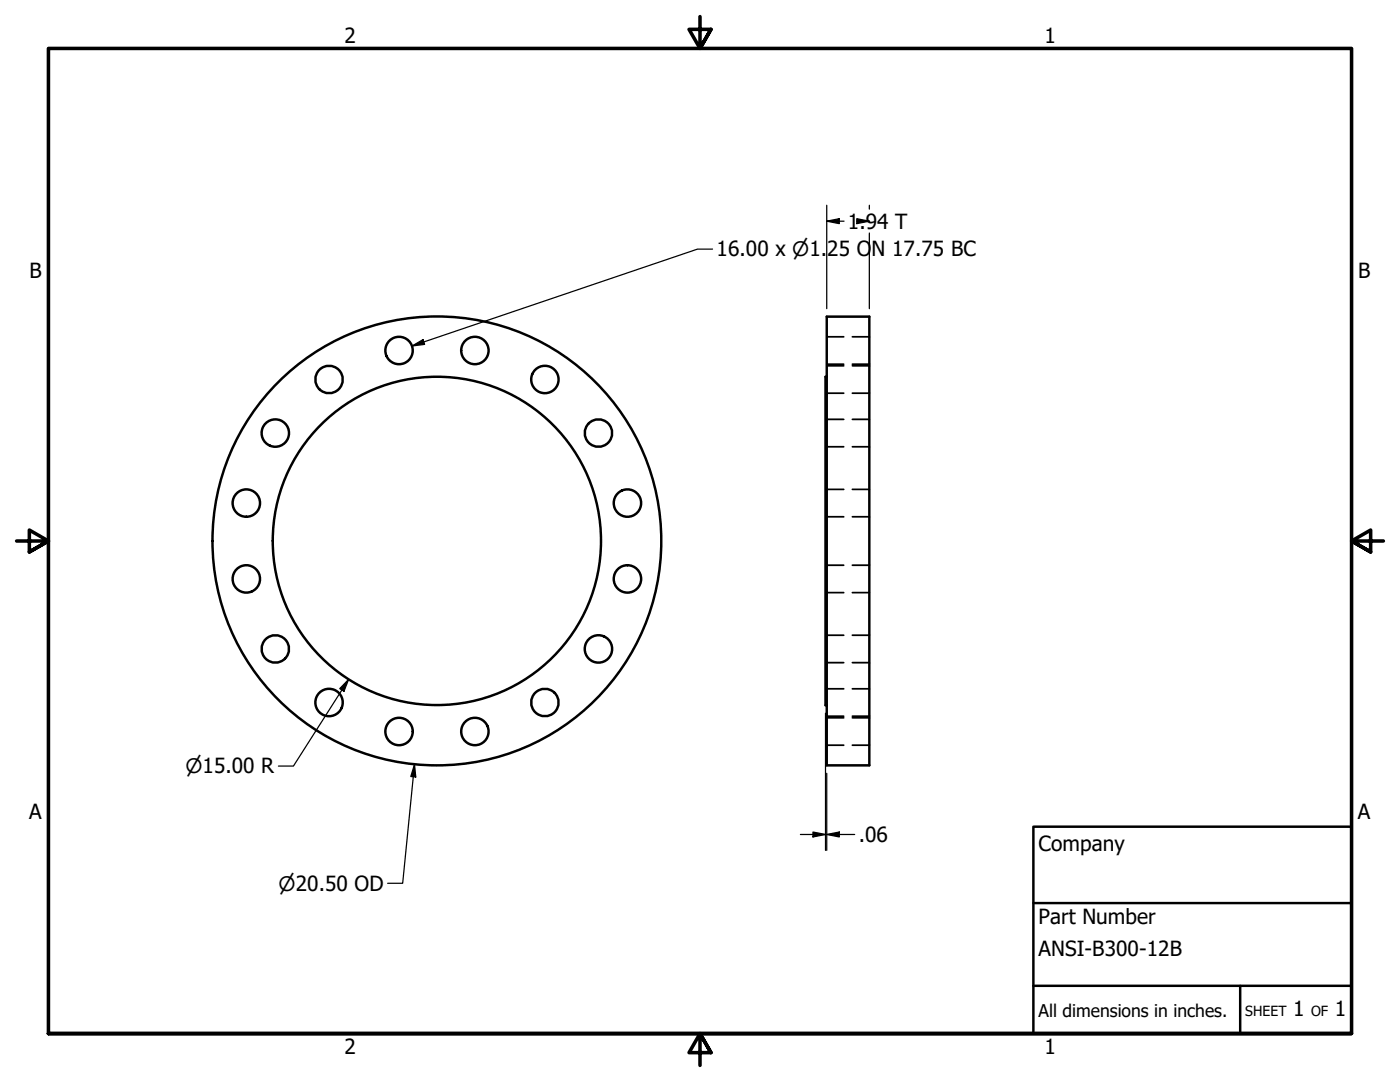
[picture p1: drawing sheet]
<svg xmlns="http://www.w3.org/2000/svg" width="279mm" height="216mm" viewBox="0 0 279 216" stroke-linecap="round" stroke-linejoin="round" font-family="sans-serif">
<!-- layer: Visible (ANSI) -->
<g fill="none" stroke="#000" stroke-width=".49">
<path d="M165 63.2h8.5v89.5h-8.5zM165 75.2h-.3v65.5h.3"/>
<circle cx="65.7" cy="75.7" r="2.73"/>
<circle cx="79.6" cy="69.9" r="2.73"/>
<circle cx="94.8" cy="69.9" r="2.73"/>
<circle cx="108.7" cy="75.7" r="2.73"/>
<circle cx="54.9" cy="86.4" r="2.73"/>
<circle cx="119.4" cy="86.4" r="2.73"/>
<circle cx="49.2" cy="115.5" r="2.73"/>
<circle cx="49.2" cy="100.4" r="2.73"/>
<circle cx="87.2" cy="107.9" r="32.8"/>
<circle cx="87.2" cy="107.9" r="44.8"/>
<circle cx="125.2" cy="115.5" r="2.73"/>
<circle cx="125.2" cy="100.4" r="2.73"/>
<circle cx="54.9" cy="129.5" r="2.73"/>
<circle cx="119.4" cy="129.5" r="2.73"/>
<circle cx="65.7" cy="140.2" r="2.73"/>
<circle cx="79.6" cy="146" r="2.73"/>
<circle cx="94.8" cy="146" r="2.73"/>
<circle cx="108.7" cy="140.2" r="2.73"/>
</g>
<!-- layer: Hidden (ANSI) -->
<g fill="none" stroke="#000" stroke-width=".35">
<path d="M165 78.5h3.4M165 73h3.4M165 72.7h3.4M165 67.2h3.4M170.1 78.5h3.4M170.1 73h3.4M170.1 72.7h3.4M170.1 67.2h3.4M165 89.1h3.4M165 83.7h3.4M165 97.6h3.4M170.1 89.1h3.4"/>
<path d="M170.1 83.7h3.4M170.1 97.6h3.4M165 103.1h3.4M165 118.3h3.4M165 112.8h3.4M170.1 103.1h3.4M170.1 118.3h3.4M170.1 112.8h3.4M165 132.2h3.4M165 126.8h3.4M165 137.4h3.4M170.1 132.2h3.4"/>
<path d="M170.1 126.8h3.4M170.1 137.4h3.4M165 142.9h3.4M165 148.7h3.4M165 143.2h3.4M170.1 142.9h3.4M170.1 148.7h3.4M170.1 143.2h3.4"/>
</g>
<!-- layer: Border (ANSI) -->
<path d="M139.7 3.3v6.4l-2.2-3.8h4.4l-2.2 3.8 2.2-3.8M3.3 107.9h6.4l-3.8-2.1v4.3l3.8-2.2-3.8 2.2M276.1 107.9h-6.4l3.8-2.1v4.3l-3.8-2.2 3.8 2.2M9.7 206.2v-196.5h260v196.5h-260h260M141.9 210l-2.2-3.8 2.2 3.8h-4.4l2.2-3.8v6.4" fill="none" stroke="#000" stroke-width=".71"/>
<!-- layer: Title (ANSI) -->
<path d="M206.2 165h63.5v41.2h-63.5zM206.2 196.7h63.5M206.2 180.2h63.5M247.5 196.7v9.5" fill="none" stroke="#000" stroke-width=".49"/>
<!-- layer: Dimension (ANSI) -->
<g fill="none" stroke="#000" stroke-width=".25">
<path d="M142.2 49.7h-3l-57 19.3M165 44.1l2.5-.5v1zM165 44.1h3.5M165 41v20.6M171 43.6l2.5 .5-2.5 .5zM171 44.1h2.5M173.5 41v.7M173.5 46.5v15.1M82.2 69l2.2-1.2 .3 .9zM69.6 135.6l-.9 2.3-.9-.5zM69.6 135.6l-11 17.3h-3M82.7 152.5l.3 2.5-1-.1z"/>
<path d="M82.7 152.5l-2.3 23.7h-3M164.7 142.3v27.4M165 154.3v15.4M159.7 166.5h5M162.2 166l2.5 .5-2.5 .5zM165 166.5l2.5-.5v1zM165 166.5h5.6"/>
</g>
<g fill="#000">
<path d="M165 44.1l2.5-.5v1z" fill-rule="evenodd"/>
<path d="M171 43.6l2.5 .5-2.5 .5z" fill-rule="evenodd"/>
<path d="M82.2 69l2.2-1.2 .3 .9z" fill-rule="evenodd"/>
<path d="M69.6 135.6l-.9 2.3-.9-.5z" fill-rule="evenodd"/>
<path d="M82.7 152.5l.3 2.5-1-.1z" fill-rule="evenodd"/>
<path d="M162.2 166l2.5 .5-2.5 .5z" fill-rule="evenodd"/>
<path d="M165 166.5l2.5-.5v1z" fill-rule="evenodd"/>
</g>
<g font-size="4.2">
<text x="68.7" y="8.6">2</text>
<text x="208.4" y="8.6">1</text>
<text x="169.2" y="45.6">1.94 T</text>
<text x="143" y="51.2">16.00 x ⌀1.</text>
<text x="165.1" y="51.2">25 O</text>
<text x="174" y="51.2">N 17.75 BC</text>
<text x="5.9" y="55.5">B</text>
<text x="271" y="55.5">B</text>
<text x="5.8" y="163.4">A</text>
<text x="271" y="163.4">A</text>
<text x="171.4" y="168">.06</text>
<text x="207.3" y="169.8">Company</text>
<text x="207.3" y="184.4">Part Number</text>
<text x="207.3" y="190.7">ANSI-B300-12B</text>
<text x="258.1" y="202.8">1</text>
<text x="266.4" y="202.8">1</text>
<text x="68.7" y="210.3">2</text>
<text x="208.4" y="210.3">1</text>
</g>
<g font-size="4">
<text x="37" y="154.3">⌀15.00 R</text>
<text x="55.6" y="177.7">⌀20.50 OD</text>
</g>
<text font-size="3.5" x="207.3" y="202.9">All dimensions in inches.</text>
<g font-size="2.8">
<text x="248.5" y="202.8">SHEET</text>
<text x="261.7" y="202.8">OF</text>
</g>
</svg>
